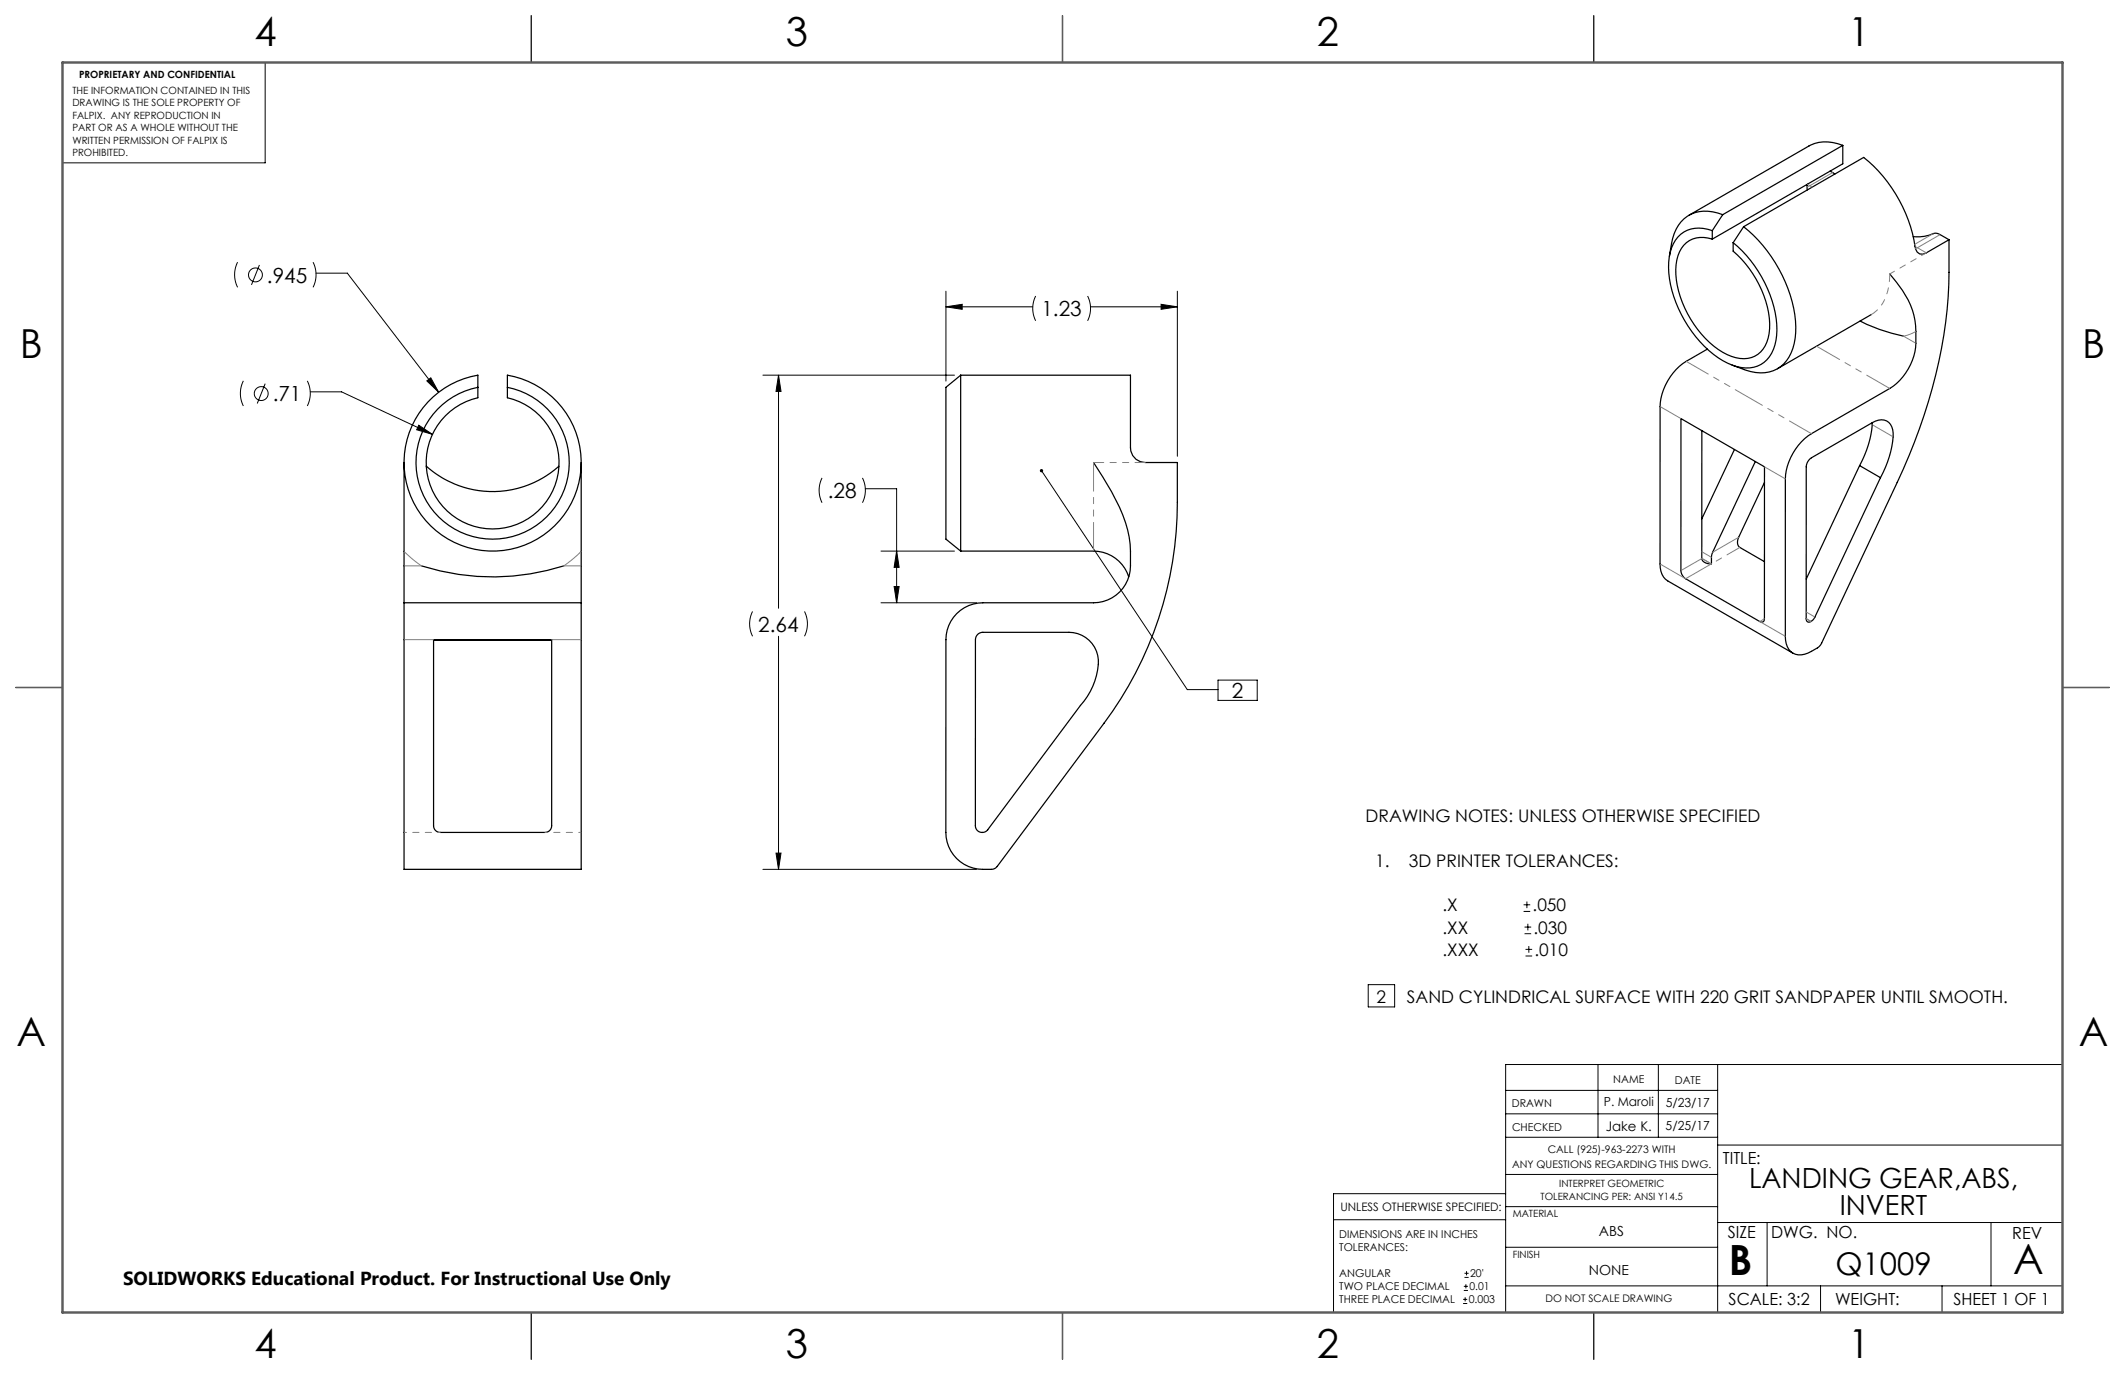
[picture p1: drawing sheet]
<svg xmlns="http://www.w3.org/2000/svg" width="432mm" height="279mm" viewBox="0 0 432 279" stroke-linecap="round" stroke-linejoin="round" font-family="sans-serif">
<g fill="none" stroke="#000" stroke-width=".2">
<path d="M53.9 12.7v20.4h-41.2M48.3 53.3a5.7 5.7 0 0 0 0 5.1M52.7 53.8l-1.6 4.1M63.6 53.3a5.7 5.7 0 0 1 0 5.1M64.2 55.5h6.4l18.5 24.2M192.2 59.2v18.2M239.2 59.2v33.5M49.4 77.4a5.7 5.7 0 0 0 0 5.1M53.9 78l-1.6 4M62.4 77.4a5.7 5.7 0 0 1 0 5.1M63 79.6h6.4l18.5 8.7M86.7 77.4l.8-.6 1.6 2.9z"/>
<path d="M155 76.2h38.9M158.2 76.2l.5 3.3h-1zM158.2 76.2v47.4M192.2 62.3h17.7M192.2 62.3l3.3-.5v1.1zM210.4 60.1a5.6 5.6 0 0 0 0 5.1M221 60.1a5.6 5.6 0 0 1 0 5.1M221.6 62.3h17.6M235.9 61.8l3.3 .5-3.3 .6zM85.1 86.4l2.8 1.9-3.2-1zM167 97.1a5.6 5.6 0 0 0 0 5.1M175.3 97.1a5.6 5.6 0 0 1 0 5.1"/>
<path d="M175.8 99.3h6.4v23.2M211.6 95.6l29.7 44.5h6.2M179 112h14.9M181.7 119.2h1l-.5 3.3zM182.2 112l.5 3.3h-1zM152.9 124.2a5.6 5.6 0 0 0 0 5.1M158.2 129.3v47.4M163.5 124.2a5.6 5.6 0 0 1 0 5.1M179 122.5h19.4M247.5 138.2h8v4.1h-8zM155 176.7h43.4M157.7 173.4h1l-.5 3.3z"/>
<path d="M309.6 185.2h1.3M309.6 183.9h1.3M309.8 189.7h1.3M309.8 188.4h1.3M310 194.3h1.3M310 192.9h1.3M310.3 183.2v1.3M310.5 187.7v1.4M310.7 192.2v1.4M278 200.1h5.4v4.5h-5.4zM324.7 216.3v14.8M337 216.3v14.8"/>
<path d="M349 216.3v50.4M419.1 216.3h-113.2v50.4M305.9 231.1h43.1M305.9 226.3h43.1M305.9 221.6h43.1M305.9 238.6h43.1M349 232.7h70.1M271 247.9h34.9M297.6 259.6h.8M297.6 258.7h.8M298 258.3v.9M305.9 242.6h-34.9v24.1"/>
<path d="M305.9 253.4h43.1M305.9 245.2h43.1M349 248.4h70.1M359.1 248.4v12.9M404.6 248.4v12.9M297.3 264.9h.8M297.3 264h.8M297.4 262.2h.9M297.4 261.4h.9M297.7 263.6v.9M297.9 261v.8M305.9 261.3h113.2"/>
<path d="M369.9 261.3v5.4M394.6 261.3v5.4"/>
<circle cx="51.9" cy="55.9" r="1.41"/>
<circle cx="53.1" cy="80" r="1.41"/>
</g>
<g fill="none" stroke="#000" stroke-width=".25">
<path d="M107.9 3.2v9.5M215.9 3.2v9.5M323.8 3.2v9.5M367.3 37.4v1.2M371.9 34.8l.9 .6M374.5 29.5a7.8 7.8 0 0 0-6.9 .2l-24.4 14.1M374.5 29.5l-24.4 14.1M374.5 29.5v3.8l-26.6 15.3M347.9 46.9a6 6 0 0 0-7.9 2.6 14.6 14.6 0 0 0 .1 10.8 23.6 23.6 0 0 0 10.9 13.5 7 7 0 0 0 7.5-.2 8.2 8.2 0 0 0 2.6-6.6 24.6 24.6 0 0 0-8.9-17.7M347.9 48.6a5.2 5.2 0 0 0-7.2 4.2 18.7 18.7 0 0 0 4.3 14.1 14.1 14.1 0 0 0 8.6 5.9 5 5 0 0 0 5.7-4.1 17.8 17.8 0 0 0-3.1-13.1l-2.3-2.9-1.7-1.7v-1.7M347.9 46.9v1.7M350.1 43.6a7.2 7.2 0 0 0-8.5 1.5 9.2 9.2 0 0 0-2 4.4l-.4 2.6"/>
<path d="M350.1 43.6l-2.2 3.3M354.3 46.1a28.7 28.7 0 0 1 10.6 20.3 9.8 9.8 0 0 1-3.1 8.1 7.5 7.5 0 0 1-7.4 .6l-2.4-.9M354.3 46.1l24.4-14.1a29.6 29.6 0 0 1 10.6 18.6 1.34 1.34 0 0 0 2.1 .8l4.6-2.7M354.3 46.1l-2.1 3.2M388.8 48.1a10.7 10.7 0 0 0 4.5-.7l.7 .2 2 1.1M396 48.7a102.6 102.6 0 0 1-10.5 49.3l-15.3 32.7-.5 .7a7.8 7.8 0 0 1-4.3 1.7 3.3 3.3 0 0 1-2.6-3.8v-32a11.7 11.7 0 0 1 5.3-9.2l15.9-9.2a12 12 0 0 0 5.3-11.5 15.3 15.3 0 0 0-4-10.1l-1.3-1.6M97.1 78.7a15.6 15.6 0 0 0-10 23.9 15.6 15.6 0 0 0 26 0 15.6 15.6 0 0 0-10-23.9M195.2 76.2h34.5v13.3a3.7 3.7 0 0 0 2 4.3l1 .2h6.5a106.3 106.3 0 0 1-.9 20.1 75 75 0 0 1-13.9 32.8l-21.8 29.1a1.5 1.5 0 0 1-1.2 .7 8.4 8.4 0 0 1-7-2.2 7.5 7.5 0 0 1-2.2-5.4v-39.1a7.5 7.5 0 0 1 7.5-7.5h22.5a7.5 7.5 0 0 0 7.5-7.5 24.8 24.8 0 0 0-3.8-15.1l-3.7-5.9M195.2 76.2v35.8M195.2 76.2l-3 2.5v30.9l3 2.4M346.9 70.9l-4.3 2.5a11.7 11.7 0 0 0-5.3 9.2v32a3.8 3.8 0 0 0 1.6 3.4l25.4 14.7M378 65.2a34.4 34.4 0 0 0 8.8 3.1"/>
<path d="M380.3 63.9l-19.1 11M82.1 94v28.5M86.6 94.7a20.2 20.2 0 0 0 26.9 .1M86.9 81.7a18 18 0 0 1 10.2-5.5v4.6a13.5 13.5 0 0 0-8.2 20.8 13.5 13.5 0 0 0 22.4 0 13.5 13.5 0 0 0-8.2-20.8v-4.6a18 18 0 0 1 13.8 24.2 18 18 0 0 1-26.3 8.9 18 18 0 0 1-3.7-27.6zM118.1 94v28.5M341.6 85.1l16.9 9.8v30.8a.58 .58 0 0 1-.2 .7 .58 .58 0 0 1-.7-.1l-15.1-8.7a2.11 2.11 0 0 1-.9-1.7zM345.8 87.5v26a1.68 1.68 0 0 0 1.9 1.1M352.4 91.3l-6.6 14.1M356.7 93.8l-8.7 18.4-.2 .7v1.7M358.5 98l-5.2 11.2a1.63 1.63 0 0 0 .2 2l5 2.9M377.9 94.6l4.2 2.5M377.9 94.6l-10.9 23.1"/>
<path d="M380.5 85.9a2.51 2.51 0 0 1 4.1 1.4 18.1 18.1 0 0 1-2.5 9.8M380.5 85.9l-12.4 7.1a2.34 2.34 0 0 0-1.1 1.9v30.8a.7 .7 0 0 0 .6 .7 .7 .7 0 0 0 .8-.4l.4-.6 13.3-28.3M380.5 85.9a20.2 20.2 0 0 1-2.6 8.7M85.6 115a47.6 47.6 0 0 0 29 0M195.2 112h27a7.5 7.5 0 0 1 7.2 5.2M3.2 139.7h9.5M82.1 122.5v54.2h36v-54.2M82.1 122.5h36M88.1 130h24v37.8a1.35 1.35 0 0 1-1.3 1.3h-21.3a1.35 1.35 0 0 1-1.4-1.3zM198.7 128.9l.4-.3 .6-.1h17.5a6.1 6.1 0 0 1 5.8 7.6 14.3 14.3 0 0 1-3.5 7.2l-18.8 25.3a1.4 1.4 0 0 1-1.5 .5 1.4 1.4 0 0 1-1-1.3v-37.8l.1-.6zM419.1 139.7h9.5M107.9 266.7v9.5"/>
<path d="M215.9 266.7v9.5M323.8 266.7v9.5"/>
</g>
<path d="M215.9 3.2v9.5M3.2 139.7h9.5M419.1 139.7h9.5M215.9 266.7v9.5" fill="none" stroke="#5c5c5c" stroke-width=".25"/>
<path d="M12.7 12.7h406.4v254h-406.4z" fill="none" stroke="#5c5c5c" stroke-width=".5"/>
<g fill="#000">
<path d="M211.4 95.4l.2 .2-.2-.2a.34 .34 0 0 1 .6 .2 .34 .34 0 0 1-.5 .4 .34 .34 0 0 1-.1-.6z"/>
<path d="M192.2 62.3l3.3-.5v1.1zM235.9 61.8l3.3 .5-3.3 .6zM158.2 76.2l.5 3.3h-1zM157.7 173.4h1l-.5 3.3zM182.2 112l.5 3.3h-1zM181.7 119.2h1l-.5 3.3zM86.7 77.4l2.4 2.3-1.6-2.9zM85.1 86.4l-.4 .9 3.2 1z"/>
</g>
<path d="M384 55.7l7.4-4.3" fill="none" stroke="#808080" stroke-width=".2" stroke-dasharray="6.3 1.3 1.3 1.3 1.3 1.3" stroke-dashoffset="5.2"/>
<path d="M380.3 63.9a8.3 8.3 0 0 0 3.7-7.1v-1.1" fill="none" stroke="#808080" stroke-width=".2" stroke-dasharray="6.3 1.3 1.3 1.3 1.3 1.3" stroke-dashoffset="4.8"/>
<g fill="none" stroke="#808080" stroke-width=".2" stroke-dasharray="6.3 1.3 1.3 1.3 1.3 1.3">
<path d="M367.3 37.4l.5 .3M367.8 37.7l.4 .3M367.8 37.7l4.6-2.6M367.8 37.7l-.6 .3M389.1 49.6l3.7-2.1M389.1 50.1l.5 .2M389.2 50.5l.4-.2M389.6 50.3l1.8 1.1M394.2 47.7l-4.6 2.6M386.8 68.3l2.5 1.5M389.3 67.4l-1.2 .5-1.3 .4M341.6 85.1l-4.3-2.5"/>
<path d="M362.8 97.3l-4.3-2.4M384.7 88.8l-4.3-2.5M82.1 115h3.5M85.6 115l-1.8-1.4-1.7-1.6M114.6 115h3.5M118.1 112l-1.7 1.6-1.8 1.4M337.3 114.6l5.2 3M341.6 115.9l4.2-2.4M345.8 113.5l1.9 1.1M345.8 112.1l2 1.1M347.7 114.6l-5.2 3M347.8 114.6l-2-1.2"/>
<path d="M348 112.2l5.3-3M88.1 130h-6M118.1 130h-6M357.6 126.3l5.2 3M357.6 126.3l.9-.6M367 125.7l1 .6M367 124.4l1.8 1M368 126.3l-1-.6"/>
</g>
<path d="M342.6 73.4l25.5 14.7" fill="none" stroke="#808080" stroke-width=".2" stroke-dasharray="6.3 1.3 1.3 1.3 1.3 1.3" stroke-dashoffset="1.2"/>
<path d="M384 78.9l-14.9-8.6" fill="none" stroke="#808080" stroke-width=".2" stroke-dasharray="6.3 1.3 1.3 1.3 1.3 1.3" stroke-dashoffset=".9"/>
<path d="M353.5 111.2l-5.7 3.4" fill="none" stroke="#808080" stroke-width=".2" stroke-dasharray="6.3 1.3 1.3 1.3 1.3 1.3" stroke-dashoffset="3.3"/>
<path d="M222.2 94h10.5" fill="none" stroke="#808080" stroke-width=".2" stroke-dasharray="6.3 1.3 1.3 1.3 1.3 1.3" stroke-dashoffset="4.3"/>
<path d="M222.2 112v-18" fill="none" stroke="#808080" stroke-width=".2" stroke-dasharray="6.3 1.3 1.3 1.3 1.3 1.3" stroke-dashoffset=".5"/>
<path d="M82.1 169.1h7.4M110.8 169.1h7.3" fill="none" stroke="#808080" stroke-width=".2" stroke-dasharray="6.3 1.3 1.3 1.3 1.3 1.3" stroke-dashoffset="5.9"/>
<g font-size="8.5">
<text x="351.3" y="259">B</text>
<text x="409.1" y="258.9">A</text>
</g>
<g font-size="8.1">
<text x="51.7" y="9.3">4</text>
<text x="159.7" y="9.3">3</text>
<text x="267.6" y="9.3">2</text>
<text x="375.6" y="9.3">1</text>
<text x="4" y="72.8">B</text>
<text x="423.1" y="72.8">B</text>
<text x="3.3" y="212.5">A</text>
<text x="422.4" y="212.5">A</text>
<text x="51.7" y="276">4</text>
<text x="159.7" y="276">3</text>
<text x="267.6" y="276">2</text>
<text x="375.6" y="276">1</text>
</g>
<text font-size="6.3" x="372.9" y="259.1">Q1009</text>
<g font-size="5.6">
<text x="355.4" y="241.3">LANDING GEAR,ABS,</text>
<text x="373.9" y="247">INVERT</text>
</g>
<g font-size="4.2">
<text x="54.2" y="57.4">.945</text>
<text x="211.6" y="64.3">1.23</text>
<text x="55.4" y="81.5">.71</text>
<text x="168.2" y="101.2">.28</text>
<text x="154.1" y="128.4">2.64</text>
<text x="250.3" y="141.8">2</text>
</g>
<text font-size="3.8" x="25" y="261.1">SOLIDWORKS Educational Product. For Instructional Use Only</text>
<g font-size="3.5">
<text x="277.5" y="167.1">DRAWING NOTES: UNLESS OTHERWISE SPECIFIED</text>
<text x="279.4" y="176.1">1.</text>
<text x="286.3" y="176.1">3D PRINTER TOLERANCES:</text>
<text x="293.1" y="185.2">.X</text>
<text x="311.4" y="185.2">.050</text>
<text x="293.1" y="189.7">.XX</text>
<text x="311.6" y="189.7">.030</text>
<text x="293.1" y="194.2">.XXX</text>
<text x="311.8" y="194.2">.010</text>
<text x="279.7" y="203.8">2</text>
<text x="285.9" y="203.8">SAND CYLINDRICAL SURFACE WITH 220 GRIT SANDPAPER UNTIL SMOOTH.</text>
</g>
<g font-size="3.4">
<text x="350.1" y="236.5">TITLE:</text>
<text x="351.1" y="251.6">SIZE</text>
<text x="359.9" y="251.6">DWG. NO.</text>
<text x="408.9" y="251.7">REV</text>
<text x="351.2" y="265.2">SCALE: 3:2</text>
<text x="372.9" y="265.2">WEIGHT:</text>
<text x="396.9" y="265.2">SHEET 1 OF 1</text>
</g>
<g font-size="2.8">
<text x="324.9" y="251.1">ABS</text>
<text x="322.9" y="259.1">NONE</text>
</g>
<text font-size="2.7" x="326.3" y="229.7">Jake K.</text>
<g font-size="2.5">
<text x="325.9" y="224.8">P. Maroli</text>
<text x="338.5" y="224.9">5/23/17</text>
<text x="338.5" y="229.7">5/25/17</text>
</g>
<text font-size="2.4" x="272.4" y="246">UNLESS OTHERWISE SPECIFIED:</text>
<g font-size="2.2">
<text x="327.8" y="220.1">NAME</text>
<text x="340.3" y="220.2">DATE</text>
<text x="307.2" y="224.9">DRAWN</text>
<text x="307.3" y="229.8">CHECKED</text>
<text x="272.1" y="251.6">DIMENSIONS ARE IN INCHES</text>
<text x="272.1" y="254.3">TOLERANCES:</text>
<text x="272.1" y="259.6">ANGULAR</text>
<text x="272.1" y="262.2">TWO PLACE DECIMAL</text>
<text x="298.6" y="262.2">0.01</text>
<text x="298.7" y="259.6">20'</text>
<text x="272.1" y="264.9">THREE PLACE DECIMAL</text>
<text x="298.4" y="264.9">0.003</text>
</g>
<g font-size="2.1">
<text x="307.3" y="237.3">ANY QUESTIONS REGARDING THIS DWG.</text>
<text x="314.5" y="234.2">CALL (925)-963-2273 WITH</text>
<text x="314" y="264.6">DO NOT SCALE DRAWING</text>
</g>
<g font-size="2">
<text x="16.1" y="15.9">PROPRIETARY AND CONFIDENTIAL</text>
<text x="14.7" y="19.1">THE INFORMATION CONTAINED IN THIS</text>
<text x="14.7" y="21.6">DRAWING IS THE SOLE PROPERTY OF</text>
<text x="14.7" y="24.1">FALPIX. ANY REPRODUCTION IN</text>
<text x="14.7" y="26.6">PART OR AS A WHOLE WITHOUT THE</text>
<text x="14.7" y="29.2">WRITTEN PERMISSION OF FALPIX IS</text>
<text x="14.7" y="31.7">PROHIBITED.</text>
<text x="313" y="243.8">TOLERANCING PER: ANSI Y14.5</text>
<text x="316.8" y="241.3">INTERPRET GEOMETRIC</text>
<text x="307.4" y="247.3">MATERIAL</text>
<text x="307.4" y="255.6">FINISH</text>
</g>
</svg>
